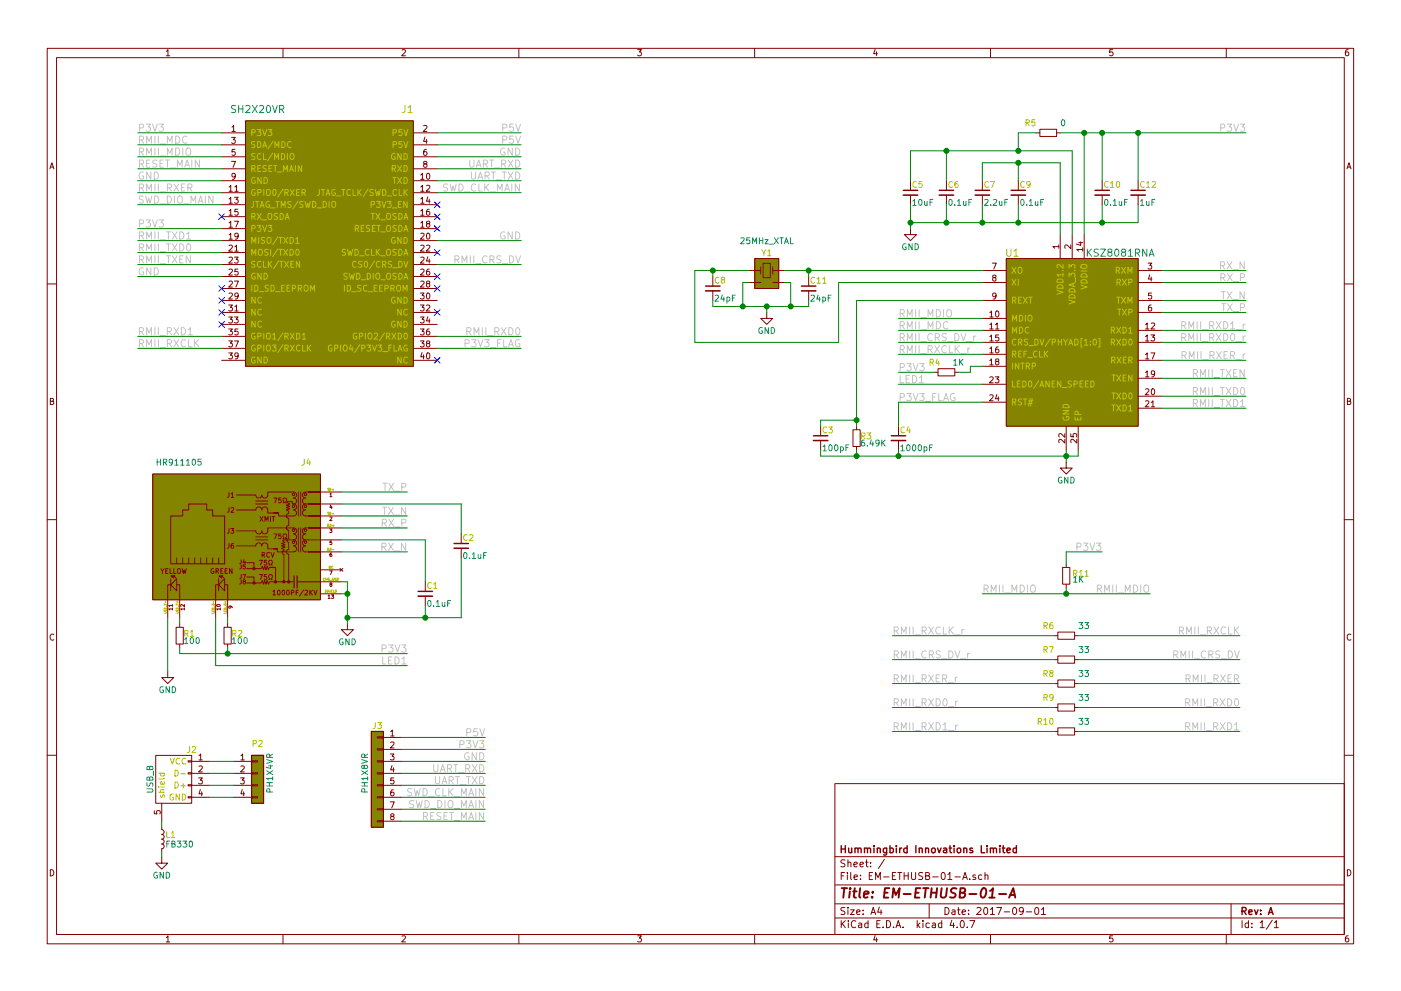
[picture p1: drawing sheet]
EESchema Schematic File Version 2
LIBS:atomo
LIBS:power
LIBS:device
LIBS:transistors
LIBS:conn
LIBS:linear
LIBS:regul
LIBS:74xx
LIBS:cmos4000
LIBS:adc-dac
LIBS:memory
LIBS:xilinx
LIBS:microcontrollers
LIBS:dsp
LIBS:microchip
LIBS:analog_switches
LIBS:motorola
LIBS:texas
LIBS:intel
LIBS:audio
LIBS:interface
LIBS:digital-audio
LIBS:philips
LIBS:display
LIBS:cypress
LIBS:siliconi
LIBS:opto
LIBS:atmel
LIBS:contrib
LIBS:valves
LIBS:EM-ETHUSB-01-A-cache
EELAYER 25 0
EELAYER END
$Descr A4 11693 8268
encoding utf-8
Sheet 1 1
Title "EM-ETHUSB-01-A"
Date "2017-09-01"
Rev "A"
Comp "Hummingbird Innovations Limited"
Comment1 ""
Comment2 ""
Comment3 ""
Comment4 ""
$EndDescr
$Comp
L KSZ8081RNA U1
U 1 1
P 8950 2800
F 0 "U1" H 8450 3500 60 0000 C CNN
F 1 "KSZ8081RNA" H 9350 3500 60 0000 C CNN
F 2 "proj_footprints:QFN-24-1EP_4x4mm_Pitch0.5mm" H 8250 2800 60 0001 C CNN
F 3 "" H 8250 2800 60 0001 C CNN
F 4 "Microchip Technology" H 650 50 50 0001 C CNN "MFR"
F 5 "KSZ8081RNACA-TR" H 650 50 50 0001 C CNN "MPN"
F 6 "Digikey" H 650 50 50 0001 C CNN "SPR"
F 7 "576-4173-1-ND" H 650 50 50 0001 C CNN "SPN"
F 8 "" H 650 50 50 0001 C CNN "SPURL"
	1    8950 2800
	1    0    0    -1  
$EndComp
$Comp
L C_Small C9
U 1 1
P 8500 1600
F 0 "C9" H 8510 1670 50 0000 L CNN
F 1 "0.1uF" H 8510 1520 50 0000 L CNN
F 2 "Capacitors_SMD:C_0402" H 8500 1600 50 0001 C CNN
F 3 "" H 8500 1600 50 0001 C CNN
F 4 "Murata Electronics North America" H 650 50 50 0001 C CNN "MFR"
F 5 "GRM155R71H104ME14D" H 650 50 50 0001 C CNN "MPN"
F 6 "Digikey" H 650 50 50 0001 C CNN "SPR"
F 7 "490-10701-1-ND" H 650 50 50 0001 C CNN "SPN"
F 8 "" H 650 50 50 0001 C CNN "SPURL"
	1    8500 1600
	1    0    0    -1  
$EndComp
$Comp
L C_Small C7
U 1 1
P 8200 1600
F 0 "C7" H 8210 1670 50 0000 L CNN
F 1 "2.2uF" H 8210 1520 50 0000 L CNN
F 2 "Capacitors_SMD:C_0402" H 8200 1600 50 0001 C CNN
F 3 "" H 8200 1600 50 0001 C CNN
F 4 "Murata Electronics North America" H 650 50 50 0001 C CNN "MFR"
F 5 "GRM155R60J225KE95D" H 650 50 50 0001 C CNN "MPN"
F 6 "Digikey" H 650 50 50 0001 C CNN "SPR"
F 7 "490-10451-1-ND" H 650 50 50 0001 C CNN "SPN"
F 8 "" H 650 50 50 0001 C CNN "SPURL"
	1    8200 1600
	1    0    0    -1  
$EndComp
$Comp
L C_Small C6
U 1 1
P 7900 1600
F 0 "C6" H 7910 1670 50 0000 L CNN
F 1 "0.1uF" H 7910 1520 50 0000 L CNN
F 2 "Capacitors_SMD:C_0402" H 7900 1600 50 0001 C CNN
F 3 "" H 7900 1600 50 0001 C CNN
F 4 "Murata Electronics North America" H 650 50 50 0001 C CNN "MFR"
F 5 "GRM155R71H104ME14D" H 650 50 50 0001 C CNN "MPN"
F 6 "Digikey" H 650 50 50 0001 C CNN "SPR"
F 7 "490-10701-1-ND" H 650 50 50 0001 C CNN "SPN"
F 8 "" H 650 50 50 0001 C CNN "SPURL"
	1    7900 1600
	1    0    0    -1  
$EndComp
$Comp
L C_Small C5
U 1 1
P 7600 1600
F 0 "C5" H 7610 1670 50 0000 L CNN
F 1 "10uF" H 7610 1520 50 0000 L CNN
F 2 "Capacitors_SMD:C_0603" H 7600 1600 50 0001 C CNN
F 3 "" H 7600 1600 50 0001 C CNN
F 4 "Murata Electronics North America" H 650 50 50 0001 C CNN "MFR"
F 5 "GRM188R60J106KE47D" H 650 50 50 0001 C CNN "MPN"
F 6 "Digikey" H 650 50 50 0001 C CNN "SPR"
F 7 "490-12538-1-ND" H 650 50 50 0001 C CNN "SPN"
F 8 "" H 650 50 50 0001 C CNN "SPURL"
	1    7600 1600
	1    0    0    -1  
$EndComp
$Comp
L C_Small C10
U 1 1
P 9200 1600
F 0 "C10" H 9210 1670 50 0000 L CNN
F 1 "0.1uF" H 9210 1520 50 0000 L CNN
F 2 "Capacitors_SMD:C_0402" H 9200 1600 50 0001 C CNN
F 3 "" H 9200 1600 50 0001 C CNN
F 4 "Murata Electronics North America" H 650 50 50 0001 C CNN "MFR"
F 5 "GRM155R71H104ME14D" H 650 50 50 0001 C CNN "MPN"
F 6 "Digikey" H 650 50 50 0001 C CNN "SPR"
F 7 "490-10701-1-ND" H 650 50 50 0001 C CNN "SPN"
F 8 "" H 650 50 50 0001 C CNN "SPURL"
	1    9200 1600
	1    0    0    -1  
$EndComp
$Comp
L GND #PWR01
U 1 1
P 7600 1900
F 0 "#PWR01" H 7600 1650 50 0001 C CNN
F 1 "GND" H 7600 1750 50 0000 C CNN
F 2 "" H 7600 1900 50 0000 C CNN
F 3 "" H 7600 1900 50 0000 C CNN
	1    7600 1900
	1    0    0    -1  
$EndComp
$Comp
L GND #PWR02
U 1 1
P 8900 3850
F 0 "#PWR02" H 8900 3600 50 0001 C CNN
F 1 "GND" H 8900 3700 50 0000 C CNN
F 2 "" H 8900 3850 50 0000 C CNN
F 3 "" H 8900 3850 50 0000 C CNN
	1    8900 3850
	1    0    0    -1  
$EndComp
$Comp
L R_Small R3
U 1 1
P 7150 3650
F 0 "R3" H 7180 3670 50 0000 L CNN
F 1 "6.49K" H 7180 3610 50 0000 L CNN
F 2 "Resistors_SMD:R_0402" H 7150 3650 50 0001 C CNN
F 3 "" H 7150 3650 50 0001 C CNN
F 4 "Yageo" H 650 50 50 0001 C CNN "MFR"
F 5 "RC0402FR-076K49L" H 650 50 50 0001 C CNN "MPN"
F 6 "Digikey" H 650 50 50 0001 C CNN "SPR"
F 7 "311-6.49KLRCT-ND" H 650 50 50 0001 C CNN "SPN"
F 8 "" H 650 50 50 0001 C CNN "SPURL"
	1    7150 3650
	1    0    0    -1  
$EndComp
$Comp
L C_Small C3
U 1 1
P 6850 3650
F 0 "C3" H 6860 3720 50 0000 L CNN
F 1 "100pF" H 6860 3570 50 0000 L CNN
F 2 "Capacitors_SMD:C_0402" H 6850 3650 50 0001 C CNN
F 3 "" H 6850 3650 50 0001 C CNN
F 4 "Murata Electronics North America" H 650 50 50 0001 C CNN "MFR"
F 5 "GRM1555C1H101JA01D" H 650 50 50 0001 C CNN "MPN"
F 6 "Digikey" H 650 50 50 0001 C CNN "SPR"
F 7 "490-5922-1-ND" H 650 50 50 0001 C CNN "SPN"
F 8 "" H 650 50 50 0001 C CNN "SPURL"
	1    6850 3650
	1    0    0    -1  
$EndComp
$Comp
L R_Small R6
U 1 1
P 8900 5300
F 0 "R6" V 8950 5400 50 0000 L TNN
F 1 "33" V 8950 5200 50 0000 R TNN
F 2 "Resistors_SMD:R_0402" H 8900 5300 50 0001 C CNN
F 3 "" H 8900 5300 50 0001 C CNN
F 4 "Yageo" H 600 150 50 0001 C CNN "MFR"
F 5 "RC0402JR-0733RL" H 600 150 50 0001 C CNN "MPN"
F 6 "Digikey" H 600 150 50 0001 C CNN "SPR"
F 7 "311-33JRCT-ND" H 600 150 50 0001 C CNN "SPN"
F 8 "" H 600 150 50 0001 C CNN "SPURL"
	1    8900 5300
	0    -1   -1   0   
$EndComp
$Comp
L C_Small C4
U 1 1
P 7500 3650
F 0 "C4" H 7510 3720 50 0000 L CNN
F 1 "1000pF" H 7510 3570 50 0000 L CNN
F 2 "Capacitors_SMD:C_0402" H 7500 3650 50 0001 C CNN
F 3 "" H 7500 3650 50 0001 C CNN
F 4 "Murata Electronics North America" H 650 50 50 0001 C CNN "MFR"
F 5 "GRM155R71H102KA01D" H 650 50 50 0001 C CNN "MPN"
F 6 "Digikey" H 650 50 50 0001 C CNN "SPR"
F 7 "490-1303-1-ND" H 650 50 50 0001 C CNN "SPN"
F 8 "" H 650 50 50 0001 C CNN "SPURL"
	1    7500 3650
	1    0    0    -1  
$EndComp
$Comp
L GND #PWR03
U 1 1
P 2900 5200
F 0 "#PWR03" H 2900 4950 50 0001 C CNN
F 1 "GND" H 2900 5050 50 0000 C CNN
F 2 "" H 2900 5200 50 0000 C CNN
F 3 "" H 2900 5200 50 0000 C CNN
	1    2900 5200
	1    0    0    -1  
$EndComp
$Comp
L C_Small C12
U 1 1
P 9500 1600
F 0 "C12" H 9510 1670 50 0000 L CNN
F 1 "1uF" H 9510 1520 50 0000 L CNN
F 2 "Capacitors_SMD:C_0402" H 9500 1600 50 0001 C CNN
F 3 "" H 9500 1600 50 0001 C CNN
F 4 "Murata Electronics North America" H 650 50 50 0001 C CNN "MFR"
F 5 "GRM155R60J105KE19D" H 650 50 50 0001 C CNN "MPN"
F 6 "Digikey" H 650 50 50 0001 C CNN "SPR"
F 7 "490-1320-1-ND" H 650 50 50 0001 C CNN "SPN"
F 8 "" H 650 50 50 0001 C CNN "SPURL"
	1    9500 1600
	1    0    0    -1  
$EndComp
$Comp
L C_Small C1
U 1 1
P 3550 4950
F 0 "C1" H 3560 5020 50 0000 L CNN
F 1 "0.1uF" H 3560 4870 50 0000 L CNN
F 2 "Capacitors_SMD:C_0402" H 3550 4950 50 0001 C CNN
F 3 "" H 3550 4950 50 0001 C CNN
F 4 "Murata Electronics North America" H -250 1050 50 0001 C CNN "MFR"
F 5 "GRM155R71H104ME14D" H -250 1050 50 0001 C CNN "MPN"
F 6 "Digikey" H -250 1050 50 0001 C CNN "SPR"
F 7 "490-10701-1-ND" H -250 1050 50 0001 C CNN "SPN"
F 8 "" H -250 1050 50 0001 C CNN "SPURL"
	1    3550 4950
	1    0    0    -1  
$EndComp
$Comp
L C_Small C2
U 1 1
P 3850 4550
F 0 "C2" H 3860 4620 50 0000 L CNN
F 1 "0.1uF" H 3860 4470 50 0000 L CNN
F 2 "Capacitors_SMD:C_0402" H 3850 4550 50 0001 C CNN
F 3 "" H 3850 4550 50 0001 C CNN
F 4 "Murata Electronics North America" H -250 650 50 0001 C CNN "MFR"
F 5 "GRM155R71H104ME14D" H -250 650 50 0001 C CNN "MPN"
F 6 "Digikey" H -250 650 50 0001 C CNN "SPR"
F 7 "490-10701-1-ND" H -250 650 50 0001 C CNN "SPN"
F 8 "" H -250 650 50 0001 C CNN "SPURL"
	1    3850 4550
	1    0    0    -1  
$EndComp
$Comp
L R_Small R5
U 1 1
P 8750 1100
F 0 "R5" V 8800 1200 50 0000 L TNN
F 1 "0" V 8800 1000 50 0000 R TNN
F 2 "Resistors_SMD:R_0402" H 8750 1100 50 0001 C CNN
F 3 "" H 8750 1100 50 0001 C CNN
F 4 "Yageo" H 650 50 50 0001 C CNN "MFR"
F 5 "RC0402JR-070RL" H 650 50 50 0001 C CNN "MPN"
F 6 "Digikey" H 650 50 50 0001 C CNN "SPR"
F 7 "311-0.0JRCT-ND" H 650 50 50 0001 C CNN "SPN"
F 8 "" H 650 50 50 0001 C CNN "SPURL"
	1    8750 1100
	0    -1   -1   0   
$EndComp
$Comp
L R_Small R1
U 1 1
P 1500 5300
F 0 "R1" H 1530 5320 50 0000 L CNN
F 1 "100" H 1530 5260 50 0000 L CNN
F 2 "Resistors_SMD:R_0402" H 1500 5300 50 0001 C CNN
F 3 "" H 1500 5300 50 0001 C CNN
F 4 "Yageo" H -800 1050 50 0001 C CNN "MFR"
F 5 "RC0402JR-07100RL" H -800 1050 50 0001 C CNN "MPN"
F 6 "Digikey" H -800 1050 50 0001 C CNN "SPR"
F 7 "311-100JRCT-ND" H -800 1050 50 0001 C CNN "SPN"
F 8 "" H -800 1050 50 0001 C CNN "SPURL"
	1    1500 5300
	1    0    0    -1  
$EndComp
$Comp
L R_Small R2
U 1 1
P 1900 5300
F 0 "R2" H 1930 5320 50 0000 L CNN
F 1 "100" H 1930 5260 50 0000 L CNN
F 2 "Resistors_SMD:R_0402" H 1900 5300 50 0001 C CNN
F 3 "" H 1900 5300 50 0001 C CNN
F 4 "Yageo" H -800 1050 50 0001 C CNN "MFR"
F 5 "RC0402JR-07100RL" H -800 1050 50 0001 C CNN "MPN"
F 6 "Digikey" H -800 1050 50 0001 C CNN "SPR"
F 7 "311-100JRCT-ND" H -800 1050 50 0001 C CNN "SPN"
F 8 "" H -800 1050 50 0001 C CNN "SPURL"
	1    1900 5300
	1    0    0    -1  
$EndComp
$Comp
L GND #PWR04
U 1 1
P 1400 5600
F 0 "#PWR04" H 1400 5350 50 0001 C CNN
F 1 "GND" H 1400 5450 50 0000 C CNN
F 2 "" H 1400 5600 50 0000 C CNN
F 3 "" H 1400 5600 50 0000 C CNN
	1    1400 5600
	1    0    0    -1  
$EndComp
$Comp
L R_Small R7
U 1 1
P 8900 5500
F 0 "R7" V 8950 5600 50 0000 L TNN
F 1 "33" V 8950 5400 50 0000 R TNN
F 2 "Resistors_SMD:R_0402" H 8900 5500 50 0001 C CNN
F 3 "" H 8900 5500 50 0001 C CNN
F 4 "Yageo" H 600 150 50 0001 C CNN "MFR"
F 5 "RC0402JR-0733RL" H 600 150 50 0001 C CNN "MPN"
F 6 "Digikey" H 600 150 50 0001 C CNN "SPR"
F 7 "311-33JRCT-ND" H 600 150 50 0001 C CNN "SPN"
F 8 "" H 600 150 50 0001 C CNN "SPURL"
	1    8900 5500
	0    -1   -1   0   
$EndComp
$Comp
L R_Small R9
U 1 1
P 8900 5900
F 0 "R9" V 8950 6000 50 0000 L TNN
F 1 "33" V 8950 5800 50 0000 R TNN
F 2 "Resistors_SMD:R_0402" H 8900 5900 50 0001 C CNN
F 3 "" H 8900 5900 50 0001 C CNN
F 4 "Yageo" H 600 150 50 0001 C CNN "MFR"
F 5 "RC0402JR-0733RL" H 600 150 50 0001 C CNN "MPN"
F 6 "Digikey" H 600 150 50 0001 C CNN "SPR"
F 7 "311-33JRCT-ND" H 600 150 50 0001 C CNN "SPN"
F 8 "" H 600 150 50 0001 C CNN "SPURL"
	1    8900 5900
	0    -1   -1   0   
$EndComp
$Comp
L R_Small R10
U 1 1
P 8900 6100
F 0 "R10" V 8950 6200 50 0000 L TNN
F 1 "33" V 8950 6000 50 0000 R TNN
F 2 "Resistors_SMD:R_0402" H 8900 6100 50 0001 C CNN
F 3 "" H 8900 6100 50 0001 C CNN
F 4 "Yageo" H 600 150 50 0001 C CNN "MFR"
F 5 "RC0402JR-0733RL" H 600 150 50 0001 C CNN "MPN"
F 6 "Digikey" H 600 150 50 0001 C CNN "SPR"
F 7 "311-33JRCT-ND" H 600 150 50 0001 C CNN "SPN"
F 8 "" H 600 150 50 0001 C CNN "SPURL"
	1    8900 6100
	0    -1   -1   0   
$EndComp
$Comp
L Crystal_4_Pin_1_3_Active Y1
U 1 1
P 6400 2250
F 0 "Y1" H 6400 2400 50 0000 C CNN
F 1 "25MHz_XTAL" H 6400 2500 50 0000 C CNN
F 2 "proj_footprints:XTAL3_2X2_5" H 6400 2250 50 0001 C CNN
F 3 "" H 6400 2250 50 0001 C CNN
F 4 "Abracon LLC" H -1850 -2000 50 0001 C CNN "MFR"
F 5 "ABM8G-25.000MHZ-18-D2Y-T" H -1850 -2000 50 0001 C CNN "MPN"
F 6 "Digikey" H -1850 -2000 50 0001 C CNN "SPR"
F 7 "535-10275-1-ND" H -1850 -2000 50 0001 C CNN "SPN"
F 8 "" H -1850 -2000 50 0001 C CNN "SPURL"
	1    6400 2250
	1    0    0    -1  
$EndComp
$Comp
L USB_B J2
U 1 1
P 1450 6550
F 0 "J2" V 1150 6400 50 0000 C CNN
F 1 "USB_B" H 1400 6750 50 0000 C CNN
F 2 "proj_footprints:Molex_67068-003_Full_Size_USB" V 1400 6450 50 0001 C CNN
F 3 "" V 1400 6450 50 0001 C CNN
F 4 "Molex, LLC" H 0 1000 50 0001 C CNN "MFR"
F 5 "670688000" H 0 1000 50 0001 C CNN "MPN"
F 6 "Digikey" H 0 1000 50 0001 C CNN "SPR"
F 7 "WM17113-ND" H 0 1000 50 0001 C CNN "SPN"
F 8 "" H 0 1000 50 0001 C CNN "SPURL"
	1    1450 6550
	0    -1   1    0   
$EndComp
$Comp
L Conn_01x08 J3
U 1 1
P 3150 6450
F 0 "J3" H 3150 6850 50 0000 C CNN
F 1 "PH1X8VR" V 3250 6450 50 0000 C CNN
F 2 "Pin_Headers:Pin_Header_Straight_1x08" H 3150 6450 50 0001 C CNN
F 3 "" H 3150 6450 50 0001 C CNN
F 4 "DNP" H -300 900 50 0001 C CNN "MFR"
F 5 "DNP" H 0 0 50 0001 C CNN "MPN"
F 6 "DNP" H 0 0 50 0001 C CNN "SPR"
F 7 "DNP" H 0 0 50 0001 C CNN "SPN"
F 8 "" H 0 0 50 0001 C CNN "SPURL"
	1    3150 6450
	-1   0    0    -1  
$EndComp
$Comp
L Conn_01x04 P2
U 1 1
P 2150 6450
F 0 "P2" H 2150 6700 50 0000 C CNN
F 1 "PH1X4VR" V 2250 6450 50 0000 C CNN
F 2 "Pin_Headers:Pin_Header_Straight_1x04" H 2150 6450 50 0001 C CNN
F 3 "" H 2150 6450 50 0001 C CNN
F 4 "Harwin" H 0 950 50 0001 C CNN "MFR"
F 5 "M20-9990445" H 0 950 50 0001 C CNN "MPN"
F 6 "Digikey" H 0 950 50 0001 C CNN "SPR"
F 7 "952-2265-ND" H 0 950 50 0001 C CNN "SPN"
F 8 "" H 0 0 50 0001 C CNN "SPURL"
	1    2150 6450
	1    0    0    -1  
$EndComp
$Comp
L C_Small C8
U 1 1
P 5950 2400
F 0 "C8" H 5960 2470 50 0000 L CNN
F 1 "24pF" H 5960 2320 50 0000 L CNN
F 2 "Capacitors_SMD:C_0402" H 5950 2400 50 0001 C CNN
F 3 "" H 5950 2400 50 0001 C CNN
F 4 "Murata Electronics North America" H -1800 -2000 50 0001 C CNN "MFR"
F 5 "GRM1555C1H240GA01D" H -1800 -2000 50 0001 C CNN "MPN"
F 6 "Digikey" H -1800 -2000 50 0001 C CNN "SPR"
F 7 "490-6221-1-ND" H -1800 -2000 50 0001 C CNN "SPN"
F 8 "" H -1800 -2000 50 0001 C CNN "SPURL"
	1    5950 2400
	1    0    0    -1  
$EndComp
$Comp
L C_Small C11
U 1 1
P 6750 2400
F 0 "C11" H 6760 2470 50 0000 L CNN
F 1 "24pF" H 6760 2320 50 0000 L CNN
F 2 "Capacitors_SMD:C_0402" H 6750 2400 50 0001 C CNN
F 3 "" H 6750 2400 50 0001 C CNN
F 4 "Murata Electronics North America" H -2000 -2000 50 0001 C CNN "MFR"
F 5 "GRM1555C1H240GA01D" H -2000 -2000 50 0001 C CNN "MPN"
F 6 "Digikey" H -2000 -2000 50 0001 C CNN "SPR"
F 7 "490-6221-1-ND" H -2000 -2000 50 0001 C CNN "SPN"
F 8 "" H -2000 -2000 50 0001 C CNN "SPURL"
	1    6750 2400
	1    0    0    -1  
$EndComp
$Comp
L GND #PWR05
U 1 1
P 6400 2600
F 0 "#PWR05" H 6400 2350 50 0001 C CNN
F 1 "GND" H 6400 2450 50 0000 C CNN
F 2 "" H 6400 2600 50 0000 C CNN
F 3 "" H 6400 2600 50 0000 C CNN
	1    6400 2600
	1    0    0    -1  
$EndComp
$Comp
L L_Small L1
U 1 1
P 1350 7000
F 0 "L1" H 1380 7040 50 0000 L CNN
F 1 "FB330" H 1380 6960 50 0000 L CNN
F 2 "Resistors_SMD:R_0603" H 1350 7000 50 0001 C CNN
F 3 "" H 1350 7000 50 0001 C CNN
F 4 "TDK Corporation" H 1350 7000 60 0001 C CNN "MFR"
F 5 "MPZ1608S331ATA00" H 0 1000 50 0001 C CNN "MPN"
F 6 "Digikey" H 0 1000 50 0001 C CNN "SPR"
F 7 "445-5221-1-ND" H 0 1000 50 0001 C CNN "SPN"
F 8 "" H 0 1000 50 0001 C CNN "SPURL"
	1    1350 7000
	1    0    0    -1  
$EndComp
$Comp
L GND #PWR06
U 1 1
P 1350 7150
F 0 "#PWR06" H 1350 6900 50 0001 C CNN
F 1 "GND" H 1350 7000 50 0000 C CNN
F 2 "" H 1350 7150 50 0000 C CNN
F 3 "" H 1350 7150 50 0000 C CNN
	1    1350 7150
	1    0    0    -1  
$EndComp
$Comp
L R_Small R4
U 1 1
P 7900 3100
F 0 "R4" V 7950 3150 50 0000 L TNN
F 1 "1K" V 7950 3050 50 0000 R TNN
F 2 "Resistors_SMD:R_0402" H 7900 3100 50 0001 C CNN
F 3 "" H 7900 3100 50 0001 C CNN
F 4 "Yageo" H 650 50 50 0001 C CNN "MFR"
F 5 "RC0402JR-071KL" H 650 50 50 0001 C CNN "MPN"
F 6 "Digikey" H 650 50 50 0001 C CNN "SPR"
F 7 "311-1.0KJRCT-ND" H 650 50 50 0001 C CNN "SPN"
F 8 "" H 650 50 50 0001 C CNN "SPURL"
	1    7900 3100
	0    -1   -1   0   
$EndComp
$Comp
L R_Small R8
U 1 1
P 8900 5700
F 0 "R8" V 8950 5800 50 0000 L TNN
F 1 "33" V 8950 5600 50 0000 R TNN
F 2 "Resistors_SMD:R_0402" H 8900 5700 50 0001 C CNN
F 3 "" H 8900 5700 50 0001 C CNN
F 4 "Yageo" H 600 150 50 0001 C CNN "MFR"
F 5 "RC0402JR-0733RL" H 600 150 50 0001 C CNN "MPN"
F 6 "Digikey" H 600 150 50 0001 C CNN "SPR"
F 7 "311-33JRCT-ND" H 600 150 50 0001 C CNN "SPN"
F 8 "" H 600 150 50 0001 C CNN "SPURL"
	1    8900 5700
	0    -1   -1   0   
$EndComp
$Comp
L HR911105 J4
U 1 1
P 1650 4600
F 0 "J4" H 700 5350 50 0000 L CNN
F 1 "HR911105" H 2000 5350 50 0000 R CNN
F 2 "proj_footprints:HR911105A" H 1650 4850 50 0001 C CNN
F 3 "" H 1650 4850 50 0001 C CNN
F 4 "Hanrun" H 0 0 50 0001 C CNN "MFR"
F 5 "HR911105" H 0 0 50 0001 C CNN "MPN"
F 6 "" H 0 0 50 0001 C CNN "SPR"
F 7 "" H 0 0 50 0001 C CNN "SPN"
F 8 "" H 0 0 50 0001 C CNN "SPURL"
	1    1650 4600
	-1   0    0    -1  
$EndComp
$Comp
L OX40 J1
U 1 1
P 2750 900
F 0 "J1" H 3400 900 60 0000 C CNN
F 1 "SH2X20VR" H 2150 900 60 0000 C CNN
F 2 "proj_footprints:OX40_W_PI_HOLE" H 2750 900 60 0001 C CNN
F 3 "" H 2750 900 60 0001 C CNN
F 4 "Sullins Connector Solutions" H 0 0 50 0001 C CNN "MFR"
F 5 "PREC020DAAN-RC" H 0 0 50 0001 C CNN "MPN"
F 6 "Digikey" H 0 0 50 0001 C CNN "SPR"
F 7 "S2012EC-20-ND" H 0 0 50 0001 C CNN "SPN"
F 8 "" H 0 0 50 0001 C CNN "SPURL"
	1    2750 900 
	1    0    0    -1  
$EndComp
$Comp
L R_Small R11
U 1 1
P 8900 4800
F 0 "R11" H 8950 4850 50 0000 L TNN
F 1 "1K" H 9050 4800 50 0000 R TNN
F 2 "Resistors_SMD:R_0402" H 8900 4800 50 0001 C CNN
F 3 "" H 8900 4800 50 0001 C CNN
F 4 "Yageo" H 1650 1750 50 0001 C CNN "MFR"
F 5 "RC0402JR-071KL" H 1650 1750 50 0001 C CNN "MPN"
F 6 "Digikey" H 1650 1750 50 0001 C CNN "SPR"
F 7 "311-1.0KJRCT-ND" H 1650 1750 50 0001 C CNN "SPN"
F 8 "" H 0 0 50 0001 C CNN "SPURL"
	1    8900 4800
	1    0    0    -1  
$EndComp
Text Label 1150 1200 0    60   ~ 0
RMII_MDC
Text Label 1150 1300 0    60   ~ 0
RMII_MDIO
Text Label 1150 1100 0    60   ~ 0
P3V3
Text Label 1150 1500 0    60   ~ 0
GND
Text Label 1150 1600 0    60   ~ 0
RMII_RXER
Text Label 4350 1100 2    60   ~ 0
P5V
Text Label 4350 1200 2    60   ~ 0
P5V
Text Label 4350 1300 2    60   ~ 0
GND
Text Label 4350 1400 2    60   ~ 0
UART_RXD
Text Label 4350 1500 2    60   ~ 0
UART_TXD
Text Label 1150 2800 0    60   ~ 0
RMII_RXD1
Text Label 1150 2900 0    60   ~ 0
RMII_RXCLK
Text Label 1150 1900 0    60   ~ 0
P3V3
Text Label 1150 2000 0    60   ~ 0
RMII_TXD1
Text Label 1150 2100 0    60   ~ 0
RMII_TXD0
Text Label 1150 2200 0    60   ~ 0
RMII_TXEN
Text Label 1150 2300 0    60   ~ 0
GND
Text Label 4350 2800 2    60   ~ 0
RMII_RXD0
Text Label 4350 2900 2    60   ~ 0
P3V3_FLAG
Text Label 4350 2000 2    60   ~ 0
GND
Text Label 4350 2200 2    60   ~ 0
RMII_CRS_DV
Text Label 8200 4950 0    60   ~ 0
RMII_MDIO
Text Label 7500 2750 0    60   ~ 0
RMII_MDC
Text Label 10400 2250 2    60   ~ 0
RX_N
Text Label 10400 2350 2    60   ~ 0
RX_P
Text Label 10400 2500 2    60   ~ 0
TX_N
Text Label 10400 2600 2    60   ~ 0
TX_P
Text Label 10400 2750 2    60   ~ 0
RMII_RXD1_r
Text Label 10400 2850 2    60   ~ 0
RMII_RXD0_r
Text Label 10400 3000 2    60   ~ 0
RMII_RXER_r
Text Label 7500 2950 0    60   ~ 0
RMII_RXCLK_r
Text Label 10400 3300 2    60   ~ 0
RMII_TXD0
Text Label 10400 3400 2    60   ~ 0
RMII_TXD1
Text Label 10400 3150 2    60   ~ 0
RMII_TXEN
Text Label 7500 3200 0    60   ~ 0
LED1
Text Label 7500 3350 0    60   ~ 0
P3V3_FLAG
Text Label 7500 2850 0    60   ~ 0
RMII_CRS_DV_r
Text Label 10400 1100 2    60   ~ 0
P3V3
Text Label 3400 4600 2    60   ~ 0
RX_N
Text Label 3400 4400 2    60   ~ 0
RX_P
Text Label 3400 4300 2    60   ~ 0
TX_N
Text Label 3400 4100 2    60   ~ 0
TX_P
Text Label 3400 5550 2    60   ~ 0
LED1
Text Label 3400 5450 2    60   ~ 0
P3V3
Text Label 7450 5300 0    60   ~ 0
RMII_RXCLK_r
Text Label 10350 5300 2    60   ~ 0
RMII_RXCLK
Text Label 7450 5500 0    60   ~ 0
RMII_CRS_DV_r
Text Label 10350 5500 2    60   ~ 0
RMII_CRS_DV
Text Label 7450 5900 0    60   ~ 0
RMII_RXD0_r
Text Label 10350 5900 2    60   ~ 0
RMII_RXD0
Text Label 7450 6100 0    60   ~ 0
RMII_RXD1_r
Text Label 10350 6100 2    60   ~ 0
RMII_RXD1
Text Label 4050 6450 2    60   ~ 0
UART_RXD
Text Label 4050 6550 2    60   ~ 0
UART_TXD
Text Label 4050 6150 2    60   ~ 0
P5V
Text Label 4050 6250 2    60   ~ 0
P3V3
Text Label 4050 6350 2    60   ~ 0
GND
Text Label 7500 3100 0    60   ~ 0
P3V3
Text Label 7450 5700 0    60   ~ 0
RMII_RXER_r
Text Label 10350 5700 2    60   ~ 0
RMII_RXER
Text Label 4350 1600 2    60   ~ 0
SWD_CLK_MAIN
Text Label 1150 1400 0    60   ~ 0
RESET_MAIN
Text Label 1150 1700 0    60   ~ 0
SWD_DIO_MAIN
Text Label 4050 6850 2    60   ~ 0
RESET_MAIN
Text Label 4050 6750 2    60   ~ 0
SWD_DIO_MAIN
Text Label 4050 6650 2    60   ~ 0
SWD_CLK_MAIN
Text Label 9600 4950 2    60   ~ 0
RMII_MDIO
Text Label 9200 4600 2    60   ~ 0
P3V3
Text Label 7500 2650 0    60   ~ 0
RMII_MDIO
Wire Wire Line
	7000 2350 8200 2350
Wire Wire Line
	6550 2250 8200 2250
Wire Wire Line
	7500 3800 7500 3750
Wire Wire Line
	7500 3550 7500 3350
Wire Wire Line
	7500 3350 8200 3350
Wire Wire Line
	8200 2850 7500 2850
Wire Wire Line
	8200 3200 7500 3200
Wire Wire Line
	9700 3150 10400 3150
Wire Wire Line
	9700 3400 10400 3400
Wire Wire Line
	9700 3300 10400 3300
Wire Wire Line
	8200 2950 7500 2950
Wire Wire Line
	9700 3000 10400 3000
Wire Wire Line
	9700 2850 10400 2850
Wire Wire Line
	9700 2750 10400 2750
Wire Wire Line
	9000 5300 10350 5300
Wire Wire Line
	9700 2600 10400 2600
Wire Wire Line
	9700 2500 10400 2500
Wire Wire Line
	9700 2350 10400 2350
Wire Wire Line
	9700 2250 10400 2250
Wire Wire Line
	8200 2750 7500 2750
Wire Wire Line
	8200 4950 9600 4950
Wire Wire Line
	6850 3800 6850 3750
Wire Wire Line
	7150 3800 7150 3750
Wire Wire Line
	6850 3500 6850 3550
Wire Wire Line
	7150 3500 6850 3500
Wire Wire Line
	7150 2500 7150 3550
Wire Wire Line
	8500 1250 8500 1100
Wire Wire Line
	8500 1100 8650 1100
Wire Wire Line
	8850 1100 10400 1100
Wire Wire Line
	9000 3800 9000 3750
Wire Wire Line
	6850 3800 9000 3800
Wire Wire Line
	8900 3750 8900 3850
Wire Wire Line
	7600 1700 7600 1900
Wire Wire Line
	7900 1850 7900 1700
Wire Wire Line
	9200 1850 9200 1700
Wire Wire Line
	8500 1850 8500 1700
Wire Wire Line
	7600 1850 9500 1850
Wire Wire Line
	8200 1850 8200 1700
Wire Wire Line
	7900 1500 7900 1250
Wire Wire Line
	7600 1250 7600 1500
Wire Wire Line
	7600 1250 8950 1250
Wire Wire Line
	8950 1250 8950 1950
Wire Wire Line
	9200 1100 9200 1500
Wire Wire Line
	9050 1100 9050 1950
Wire Wire Line
	8500 1500 8500 1350
Wire Wire Line
	8200 1350 8200 1500
Wire Wire Line
	8200 1350 8850 1350
Wire Wire Line
	8850 1350 8850 1950
Wire Wire Line
	3650 2200 4350 2200
Wire Wire Line
	3650 2000 4350 2000
Wire Wire Line
	3650 2900 4350 2900
Wire Wire Line
	3650 2800 4350 2800
Wire Wire Line
	3650 1500 4350 1500
Wire Wire Line
	3650 1400 4350 1400
Wire Wire Line
	3650 1300 4350 1300
Wire Wire Line
	3650 1200 4350 1200
Wire Wire Line
	4350 1100 3650 1100
Wire Wire Line
	1150 2300 1850 2300
Wire Wire Line
	1150 2200 1850 2200
Wire Wire Line
	1850 2100 1150 2100
Wire Wire Line
	1850 2000 1150 2000
Wire Wire Line
	1850 1900 1150 1900
Wire Wire Line
	1850 2900 1150 2900
Wire Wire Line
	1850 2800 1150 2800
Wire Wire Line
	1850 1600 1150 1600
Wire Wire Line
	1150 1500 1850 1500
Wire Wire Line
	1850 1100 1150 1100
Wire Wire Line
	1850 1300 1150 1300
Wire Wire Line
	1850 1200 1150 1200
Wire Wire Line
	2850 4600 3400 4600
Wire Wire Line
	2850 4400 3400 4400
Wire Wire Line
	2850 4300 3400 4300
Wire Wire Line
	2850 4100 3400 4100
Wire Wire Line
	2900 4850 2900 5200
Wire Wire Line
	9500 1500 9500 1100
Wire Wire Line
	9500 1850 9500 1700
Wire Wire Line
	3550 5050 3550 5150
Wire Wire Line
	2900 5150 3850 5150
Wire Wire Line
	3850 5150 3850 4650
Wire Wire Line
	1900 5200 1900 5150
Wire Wire Line
	1500 5150 1500 5200
Wire Wire Line
	1800 5150 1800 5550
Wire Wire Line
	1800 5550 3400 5550
Wire Wire Line
	1900 5400 1900 5450
Wire Wire Line
	1500 5450 3400 5450
Wire Wire Line
	1500 5450 1500 5400
Wire Wire Line
	1400 5600 1400 5150
Wire Wire Line
	8800 5300 7450 5300
Wire Wire Line
	9000 5500 10350 5500
Wire Wire Line
	8800 5500 7450 5500
Wire Wire Line
	9000 5900 10350 5900
Wire Wire Line
	8800 5900 7450 5900
Wire Wire Line
	9000 6100 10350 6100
Wire Wire Line
	8800 6100 7450 6100
Wire Wire Line
	1950 6350 1750 6350
Wire Wire Line
	1950 6450 1750 6450
Wire Wire Line
	1950 6550 1750 6550
Wire Wire Line
	3350 6550 4050 6550
Wire Wire Line
	3350 6450 4050 6450
Wire Wire Line
	4050 6150 3350 6150
Wire Wire Line
	3350 6250 4050 6250
Wire Wire Line
	4050 6350 3350 6350
Wire Wire Line
	6750 2250 6750 2300
Wire Wire Line
	5800 2250 6250 2250
Wire Wire Line
	5950 2250 5950 2300
Wire Wire Line
	6250 2350 6200 2350
Wire Wire Line
	6200 2350 6200 2550
Wire Wire Line
	5950 2550 6750 2550
Wire Wire Line
	5950 2550 5950 2500
Wire Wire Line
	6550 2350 6600 2350
Wire Wire Line
	6600 2350 6600 2550
Wire Wire Line
	6750 2550 6750 2500
Wire Wire Line
	6400 2600 6400 2550
Wire Wire Line
	1750 6650 1950 6650
Wire Wire Line
	1350 6900 1350 6850
Wire Wire Line
	1350 7150 1350 7100
Wire Wire Line
	7800 3100 7500 3100
Wire Wire Line
	8200 3050 8100 3050
Wire Wire Line
	8100 3050 8100 3100
Wire Wire Line
	8100 3100 8000 3100
Wire Wire Line
	8200 2500 7150 2500
Wire Wire Line
	9000 5700 10350 5700
Wire Wire Line
	8800 5700 7450 5700
Wire Wire Line
	2900 4850 2850 4850
Wire Wire Line
	2850 4950 2900 4950
Wire Wire Line
	3650 1600 4350 1600
Wire Wire Line
	1150 1400 1850 1400
Wire Wire Line
	1150 1700 1850 1700
Wire Wire Line
	3350 6850 4050 6850
Wire Wire Line
	3350 6750 4050 6750
Wire Wire Line
	4050 6650 3350 6650
Wire Wire Line
	8900 4900 8900 4950
Wire Wire Line
	8900 4700 8900 4600
Wire Wire Line
	8900 4600 9200 4600
Wire Wire Line
	7500 2650 8200 2650
Wire Wire Line
	7000 2350 7000 2850
Wire Wire Line
	5800 2850 5800 2250
Wire Wire Line
	7000 2850 5800 2850
Wire Wire Line
	3550 4850 3550 4500
Wire Wire Line
	3550 4500 2850 4500
Wire Wire Line
	3850 4450 3850 4200
Wire Wire Line
	3850 4200 2850 4200
Connection ~ 7150 3800
Connection ~ 7150 3500
Connection ~ 8500 1250
Connection ~ 9050 1100
Connection ~ 8900 3800
Connection ~ 7600 1850
Connection ~ 7900 1850
Connection ~ 8200 1850
Connection ~ 8500 1850
Connection ~ 7900 1250
Connection ~ 8500 1350
Connection ~ 9200 1100
Connection ~ 9500 1100
Connection ~ 9200 1850
Connection ~ 2900 5150
Connection ~ 3550 5150
Connection ~ 1900 5450
Connection ~ 6200 2550
Connection ~ 6600 2550
Connection ~ 6400 2550
Connection ~ 5950 2250
Connection ~ 6750 2250
Connection ~ 7500 3800
Connection ~ 2900 4950
Connection ~ 8900 4950
NoConn ~ 3650 2300
NoConn ~ 3650 2100
NoConn ~ 3650 1700
NoConn ~ 3650 2400
NoConn ~ 3650 2600
NoConn ~ 3650 3000
NoConn ~ 1850 2700
NoConn ~ 1850 2600
NoConn ~ 1850 2500
NoConn ~ 1850 2400
NoConn ~ 1850 1800
NoConn ~ 3650 1900
NoConn ~ 3650 1800
$EndSCHEMATC
